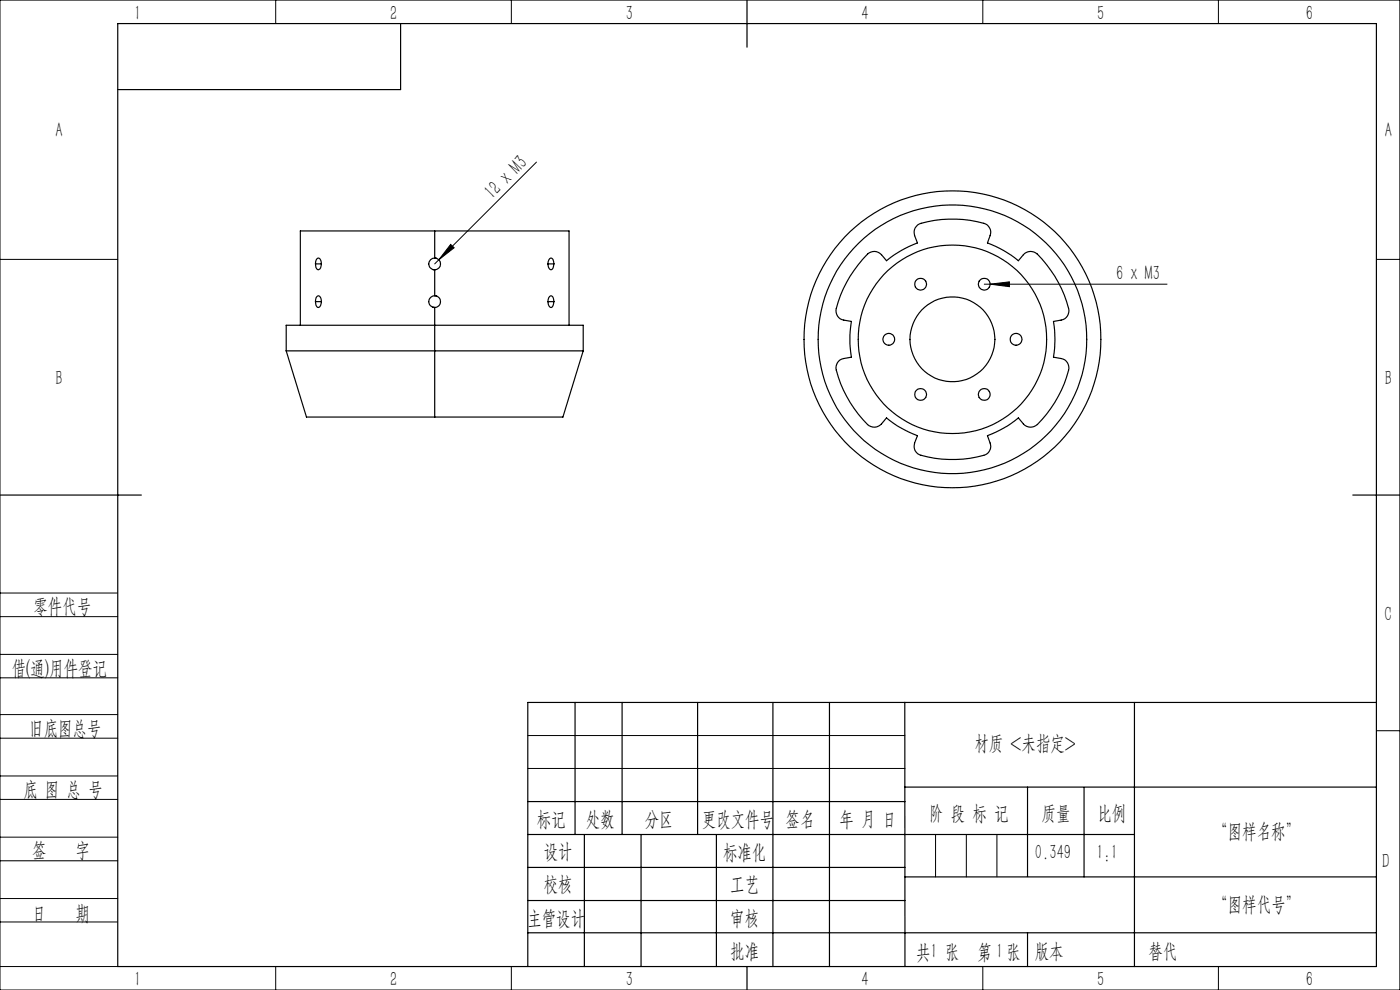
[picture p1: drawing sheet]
<svg xmlns="http://www.w3.org/2000/svg" width="297mm" height="210mm" viewBox="0 0 297 210" stroke-linecap="round" stroke-linejoin="round" font-family="sans-serif">
<g fill="none" stroke="#000" stroke-width=".21">
<path d="M0 0h297v210h-297zM58.5 0v5M108.5 0v5M208.5 0v5M258.5 0v5M113.8 34.4l-21.6 21.6M0 55h25M95.6 51.8l.7 .8-3.2 2.5zM292 55h5M208.8 60.3h38.8M210 60.3l4.1-.5v1zM0 138.8h25"/>
<path d="M0 125.8h25M0 130.8h25M0 143.8h25M0 156.6h25M0 151.6h25M112 156h80M292 155h5M0 169.6h25M0 164.6h25M0 177.6h25M112 163h80M198.5 177v9"/>
<path d="M205 177v9M211.5 177v9M0 182.6h25M0 190.6h25M0 195.6h25M0 205h25M58.5 205v5M108.5 205v5M208.5 205v5M258.5 205v5"/>
</g>
<g fill="none" stroke="#000" stroke-width=".25">
<path d="M25 5h267v200h-267zM85 5v14h-60M158.5 0v10M66.9 56a1.09 1.09 0 0 1 .7-1.3l.3 .3 .3 1M66.9 56a.98 .98 0 0 0 .7 1.2 1.18 1.18 0 0 0 .6-1.2M66.9 56h1.3M91.8 57.2h.4M92.2 49h-28.5v20M92.2 54.7a1.25 1.25 0 0 0-1.2 1.3 1.25 1.25 0 0 0 1.2 1.2M92.2 54.7a1.25 1.25 0 0 1 1.3 1.3 1.25 1.25 0 0 1-1.3 1.2M92.2 49h28.5v20M92.2 49v5.7"/>
<path d="M92.2 57.2v5.5M92.2 54.7l.4 .1M116.2 56a1.13 1.13 0 0 1 .7-1.3l.4 .3 .2 1M116.2 56a1.01 1.01 0 0 0 .8 1.2 1.32 1.32 0 0 0 .5-1.2M116.2 56h1.3M184 53.9a2.05 2.05 0 0 1 3 .1l1.1 1.3a22.7 22.7 0 0 1 6.5-3.8 3.9 3.9 0 0 1-.6-2.8l.1-.3a1.92 1.92 0 0 1 1.3-1 24.8 24.8 0 0 1 13.7 .1l.6 .5a1.85 1.85 0 0 1 .3 2l-.5 1.5a22.7 22.7 0 0 1 6.5 3.8 3.5 3.5 0 0 1 2.1-1.9 2.12 2.12 0 0 1 2 .5 25.3 25.3 0 0 1 6.7 11.9l-.1 .4a1.93 1.93 0 0 1-1.6 1.7l-1.6 .3a22.8 22.8 0 0 1 0 7.6 3.8 3.8 0 0 1 2.7 .8l.2 .3a2.91 2.91 0 0 1-.1 3.1 24.4 24.4 0 0 1-6.6 10.3 2 2 0 0 1-2.6-.4l-1.1-1.3a22.7 22.7 0 0 1-6.5 3.8 3.9 3.9 0 0 1 .6 2.8 1.94 1.94 0 0 1-1.4 1.4 24.8 24.8 0 0 1-13.7-.2 1.97 1.97 0 0 1-1-2.4l.6-1.6a22.7 22.7 0 0 1-6.5-3.8 3.8 3.8 0 0 1-2.1 1.9 2.12 2.12 0 0 1-2-.4 25.3 25.3 0 0 1-6.7-12l.1-.4a1.93 1.93 0 0 1 1.6-1.6l1.6-.3a22.8 22.8 0 0 1 0-7.6 3.8 3.8 0 0 1-2.7-.9l-.2-.3a2.91 2.91 0 0 1 .1-3 25.6 25.6 0 0 1 6.2-10.1zM60.7 74.4l4.3 14.1h27.2M60.7 74.4h63M60.7 74.4v-5.4h63v5.4M66.9 64a1.03 1.03 0 0 1 .7-1.2l.5 .4 .1 .8M66.9 64a.98 .98 0 0 0 .7 1.2 1.27 1.27 0 0 0 .6-1.2M66.9 64h1.3"/>
<path d="M91.8 65.1l.4 .1M92.2 62.7a1.25 1.25 0 0 0-1.2 1.3 1.25 1.25 0 0 0 1.2 1.2M92.2 62.7a1.25 1.25 0 0 1 1.3 1.3 1.25 1.25 0 0 1-1.3 1.2M92.2 65.2v23.3M92.2 62.7l.4 .1M116.2 64a1.06 1.06 0 0 1 .7-1.2l.4 .2 .2 1M116.2 64a1.01 1.01 0 0 0 .8 1.2 1.45 1.45 0 0 0 .5-1.2M116.2 64h1.3M123.7 74.4l-4.3 14.1h-27.2M0 105h30M287 105h10M122 149v28"/>
<path d="M132 149v28M148 149v28M164 149v56M176 149v56M191.9 149l.1 56M240.7 149v56M292 149h-180v56M112 177h128.7M112 170h80M124 177v28M136 177v28M152 177v28"/>
<path d="M191.9 167h100.1M218 167v18.9M230 167v19M112 197.9h180M112 184h80M112 191h80M192 186h100M218 197.9v7.1M158.5 205v5"/>
<circle cx="188.5" cy="72" r="1.24"/>
<circle cx="195.3" cy="60.3" r="1.25"/>
<circle cx="202" cy="72" r="20"/>
<circle cx="202.1" cy="72" r="28.5"/>
<circle cx="202.1" cy="72" r="31.5"/>
<circle cx="202.1" cy="72" r="9"/>
<circle cx="208.8" cy="60.3" r="1.26"/>
<circle cx="215.5" cy="72" r="1.25"/>
<circle cx="195.3" cy="83.7" r="1.25"/>
<circle cx="208.8" cy="83.7" r="1.24"/>
</g>
<path d="M95.6 51.8l.7 .8-3.2 2.5zM210 60.3l4.1-.5v1z" fill="#000"/>
<g font-size="4.4">
<text x="28.5" y="4.1">1</text>
<text x="82.7" y="4.1">2</text>
<text x="132.7" y="4.1">3</text>
<text x="182.7" y="4.1">4</text>
<text x="232.7" y="4.1">5</text>
<text x="277" y="4.1">6</text>
<text x="11.7" y="29.1">A</text>
<text x="293.7" y="29.1">A</text>
<text x="104.5" y="42.5" transform="rotate(-45 104.5 42.5)">12 x M3</text>
<text x="236.8" y="59.4">6 x M3</text>
<text x="11.7" y="81.6">B</text>
<text x="293.7" y="81.6">B</text>
<text x="7.1" y="130.1">零件代号</text>
<text x="293.7" y="131.6">C</text>
<text x="2.5" y="143.2">借(通)用件登记</text>
<text x="6.2" y="155.8">旧底图总号</text>
<text x="206.7" y="159.1">材质 &lt;未指定&gt;</text>
<text x="5" y="168.9">底 图 总 号</text>
<text x="197.1" y="173.8">阶 段 标 记</text>
<text x="221" y="173.8">质量</text>
<text x="232.8" y="173.8">比例</text>
<text x="113.9" y="175.2">标记</text>
<text x="124.3" y="175.2">处数</text>
<text x="136.8" y="175.2">分区</text>
<text x="148.9" y="175.2">更改文件号</text>
<text x="166.7" y="175.2">签名</text>
<text x="178.1" y="175.2">年 月 日</text>
<text x="257.4" y="177.9">“图样名称”</text>
<text x="6.8" y="181.9">签</text>
<text x="16" y="181.9">字</text>
<text x="115.3" y="182.1">设计</text>
<text x="153.4" y="182.2">标准化</text>
<text x="219.6" y="182.1">0.349</text>
<text x="232.6" y="182.1">1:1</text>
<text x="293.2" y="184.1">D</text>
<text x="115.3" y="189">校核</text>
<text x="154.9" y="189">工艺</text>
<text x="6.8" y="195.2">日</text>
<text x="16" y="195.2">期</text>
<text x="111.9" y="196.2">主管设计</text>
<text x="154.9" y="196.2">审核</text>
<text x="257.4" y="193.2">“图样代号”</text>
<text x="154.9" y="203.1">批准</text>
<text x="194.4" y="203.4">共 张</text>
<text x="197.4" y="203.1">1</text>
<text x="207.4" y="203.4">第 张</text>
<text x="211.3" y="203.1">1</text>
<text x="219.5" y="203.1">版本</text>
<text x="243.6" y="203.1">替代</text>
<text x="28.5" y="209.1">1</text>
<text x="82.7" y="209.1">2</text>
<text x="132.7" y="209.1">3</text>
<text x="182.7" y="209.1">4</text>
<text x="232.7" y="209.1">5</text>
<text x="277" y="209.1">6</text>
</g>
</svg>
